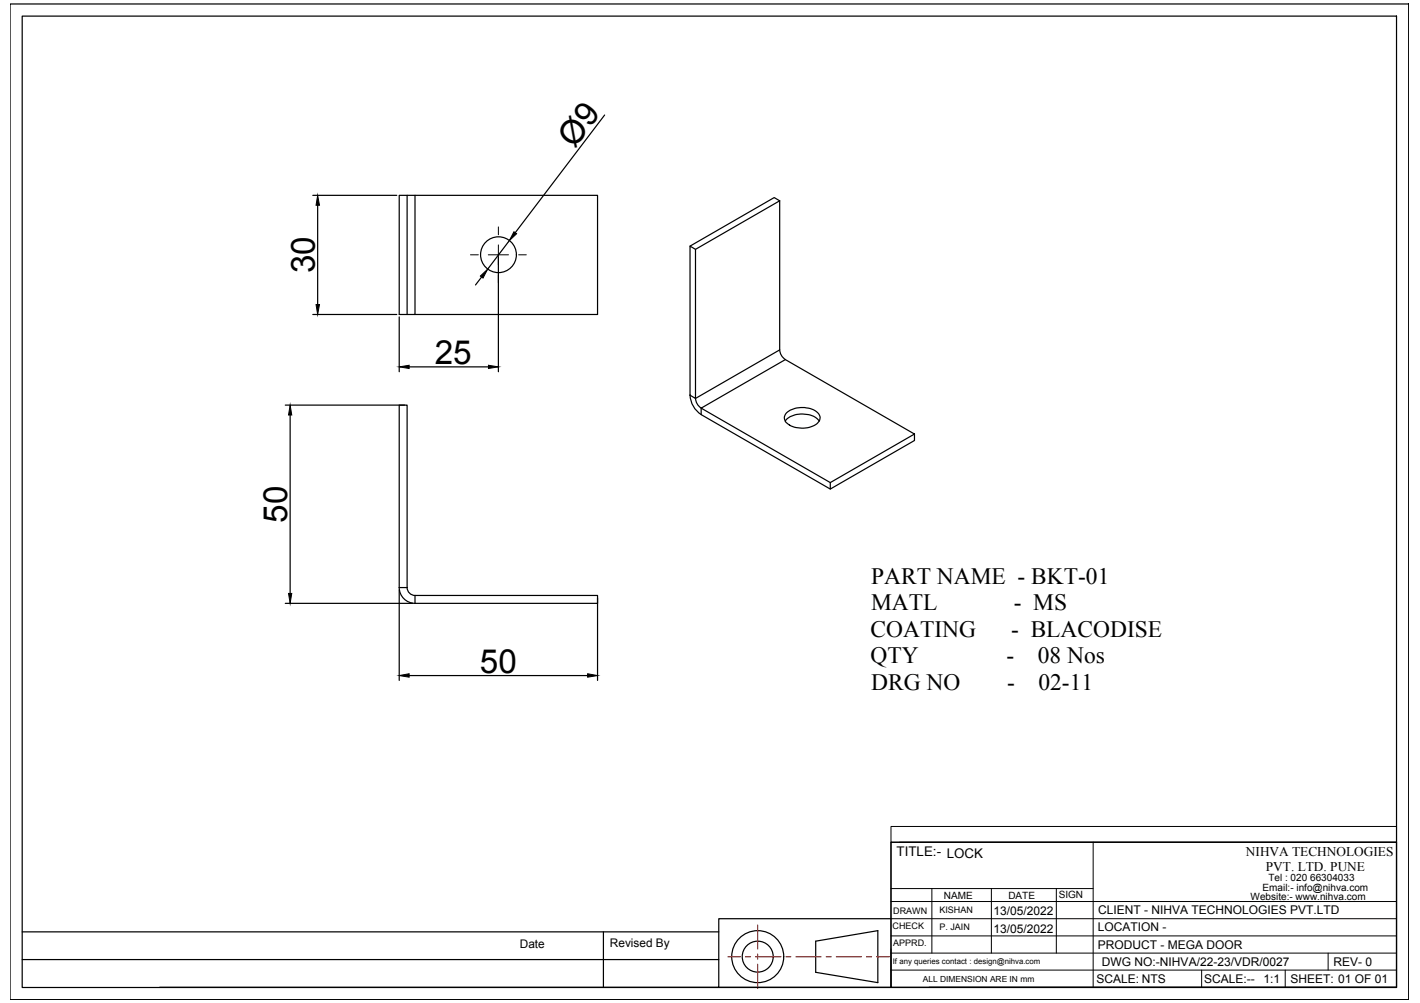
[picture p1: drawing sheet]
<svg xmlns="http://www.w3.org/2000/svg" width="297mm" height="210mm" viewBox="0 0 297 210" stroke-linecap="round" stroke-linejoin="round" font-family="sans-serif">
<!-- layer: 0 -->
<g fill="none" stroke="#000" stroke-width=".25">
<path d="M2.1 .8h292.6v208.4h-292.6zM4.6 3.4h287.5v203.3h-287.5zM126.5 24.1l-18.7 24.6M65.4 40.9h17.6M66.4 43v20.7M83.5 40.9h1.7v24.9h-1.7zM85.2 40.9h1.6v24.9h-1.6M86.8 40.9h38.2v24.9h-38.2M100.7 58l-1.2 1.6M104.3 53.9v23.9M106.5 50.4l-4.5 5.9M144.3 51.5l1.2 .7v31.2l-1.2-.7z"/>
<path d="M163.1 42v31.2l-17.6 10.1a2.62 2.62 0 0 0 1.2 2.1v1.4l27 15.5M163.1 42l-1.1-.7-17.7 10.2M163.1 42l-17.6 10.2M65.4 65.8h17.6M83.5 66.3v11.5M85.6 76.8h16.6M163.1 73.2a2.56 2.56 0 0 0 1.2 2M59.7 84.8h25M60.7 86.9v37.3M144.3 82.7a5.1 5.1 0 0 0 2.4 4.1M146.7 85.4l17.6-10.1 27 15.5-17.6 10.2zM164.3 88.1a5 5 0 0 1 6.2-.8l.9 .8"/>
<path d="M164.5 86.4a5.3 5.3 0 0 1 6.6 .1 1.59 1.59 0 0 1-.8 2.6 5.4 5.4 0 0 1-6-.9 1.42 1.42 0 0 1 .2-1.8zM191.3 90.8v1.4l-17.6 10.1v-1.3M59.7 126.3h26.6M83.5 122.9a3.3 3.3 0 0 0 3.3 3.4M83.5 123v-38.2h1.7v38.2M83.5 123h1.7M83.5 123.5v18.9M85.2 122.9a1.67 1.67 0 0 0 1.6 1.7M86.8 124.6h38.2v1.7h-38.2M86.8 124.6v1.7M125 125.1v17.3M85.6 141.4h37.3"/>
<path d="M186.4 176.3h105.7v30.3h-105.7zM4.6 195h145.8M126.2 195v11.7M170.6 197l13-2.2v10.8l-13-2.1zM186.4 192.3h-36v14.3h-117M4.6 200.8h145.8M150.4 206.6h36M194.3 206.6h97.8"/>
<circle cx="104.3" cy="53.3" r="3.7"/>
<circle cx="158.5" cy="200.2" r="5.4"/>
<circle cx="158.5" cy="200.2" r="3.2"/>
</g>
<g fill="none" stroke="#000" stroke-width=".21">
<path d="M98.4 53.3h1.7M104.3 51.3v2h-2.2M104.3 47.5v1.6M104.3 57.6v1.6M106.4 53.3h-2.1v2.1M108.5 53.3h1.6M186.4 173h105.7v3.3h-105.7zM186.4 176.3v30.3M188.2 176.3h103.9M228.7 176.3v30.3M186.4 199.5h105.7M186.4 195.9h105.7"/>
<path d="M186.4 192.3h105.7M186.4 188.7h105.7M186.4 186h42.3M194.9 186v13.5M207.4 186v13.5M221 186v13.5M277.8 199.5v3.5M186.4 203h105.7M251.4 203v3.6M268.8 203v3.6"/>
</g>
<path d="M66.4 40.9l.4 2.1h-.7zM100.5 57.8l1.5-1.5-1 1.9zM107.5 48.5l.6 .4-1.6 1.5zM66.1 63.7h.7l-.4 2.1zM83.5 76.8l2.1-.4v.7zM102.2 76.4l2.1 .4-2.1 .3zM60.7 84.8l.3 2.1h-.6zM60.4 124.2h.6l-.3 2.1zM83.5 141.4l2.1-.4v.7zM122.9 141l2.1 .4-2.1 .3z" fill="#000" stroke="#000" stroke-width=".21"/>
<path d="M158.5 193.6v5M158.5 199.7v1M152.3 200.2h2.6M155.9 200.2h1.1M158.1 200.2h5.3M158.5 201.8v5.1M164.4 200.2h1M166.5 200.2h5.3M172.8 200.2h1.1M174.9 200.2h5.3M181.3 200.2h1M183.4 200.2h2.6" fill="none" stroke="#f00" stroke-width=".25"/>
<g font-size="7">
<text x="120.2" y="31.2" transform="rotate(-53 120.2 31.2)">Ø9</text>
<text x="65.9" y="57.2" transform="rotate(-90 65.9 57.2)">30</text>
<text x="91" y="76.2">25</text>
<text x="60.1" y="109.4" transform="rotate(-90 60.1 109.4)">50</text>
<text x="100.4" y="140.7">50</text>
</g>
<g font-size="4.9">
<text x="182.2" y="122.2">PART NAME - BKT-01</text>
<text x="182.2" y="127.7">MATL</text>
<text x="212.1" y="127.7">- MS</text>
<text x="182.1" y="133.3">COATING</text>
<text x="211.5" y="133.3">- BLACODISE</text>
<text x="182.1" y="138.8">QTY</text>
<text x="210.6" y="138.8">-</text>
<text x="217.1" y="138.8">08 Nos</text>
<text x="182.2" y="144.3">DRG NO</text>
<text x="210.7" y="144.3">-</text>
<text x="217.2" y="144.3">02-11</text>
</g>
<g font-size="2.8">
<text x="187.6" y="179.2">TITLE:- LOCK</text>
<text x="260.6" y="179.1">NIHVA TECHNOLOGIES</text>
<text x="264.8" y="182.3">PVT. LTD. PUNE</text>
</g>
<g font-size="2.5">
<text x="207.8" y="191.6">13/05/2022</text>
<text x="229.7" y="191.3">CLIENT - NIHVA TECHNOLOGIES PVT.LTD</text>
<text x="207.8" y="195.2">13/05/2022</text>
<text x="229.6" y="194.9">LOCATION -</text>
<text x="108.7" y="198.5">Date</text>
<text x="127.6" y="198.2">Revised By</text>
<text x="229.6" y="198.5">PRODUCT - MEGA DOOR</text>
<text x="230.5" y="202.1">DWG NO:-NIHVA/22-23/VDR/0027</text>
<text x="279" y="202.1">REV- 0</text>
<text x="229.3" y="205.7">SCALE: NTS</text>
<text x="251.9" y="205.7">SCALE:--</text>
<text x="264.3" y="205.7">1:1</text>
<text x="269.9" y="205.7">SHEET: 01 OF 01</text>
</g>
<g font-size="2.1">
<text x="265.3" y="184.4">Tel : 020 66304033</text>
<text x="197.4" y="188.1">NAME</text>
<text x="210.9" y="188.2">DATE</text>
<text x="221.5" y="188">SIGN</text>
<text x="261.6" y="188.4">Website:- www.nihva.com</text>
<text x="264.1" y="186.5">Email:- info@nihva.com</text>
</g>
<g font-size="1.9">
<text x="186.8" y="191.2">DRAWN</text>
<text x="196.5" y="191.1">KISHAN</text>
<text x="186.7" y="194.4">CHECK</text>
<text x="186.8" y="198">APPRD.</text>
<text x="196.5" y="194.7">P. JAIN</text>
</g>
<text font-size="1.8" x="193" y="205.4">ALL DIMENSION ARE IN mm</text>
<text font-size="1.6" x="186.8" y="201.7">If any queries contact : design@nihva.com</text>
</svg>
